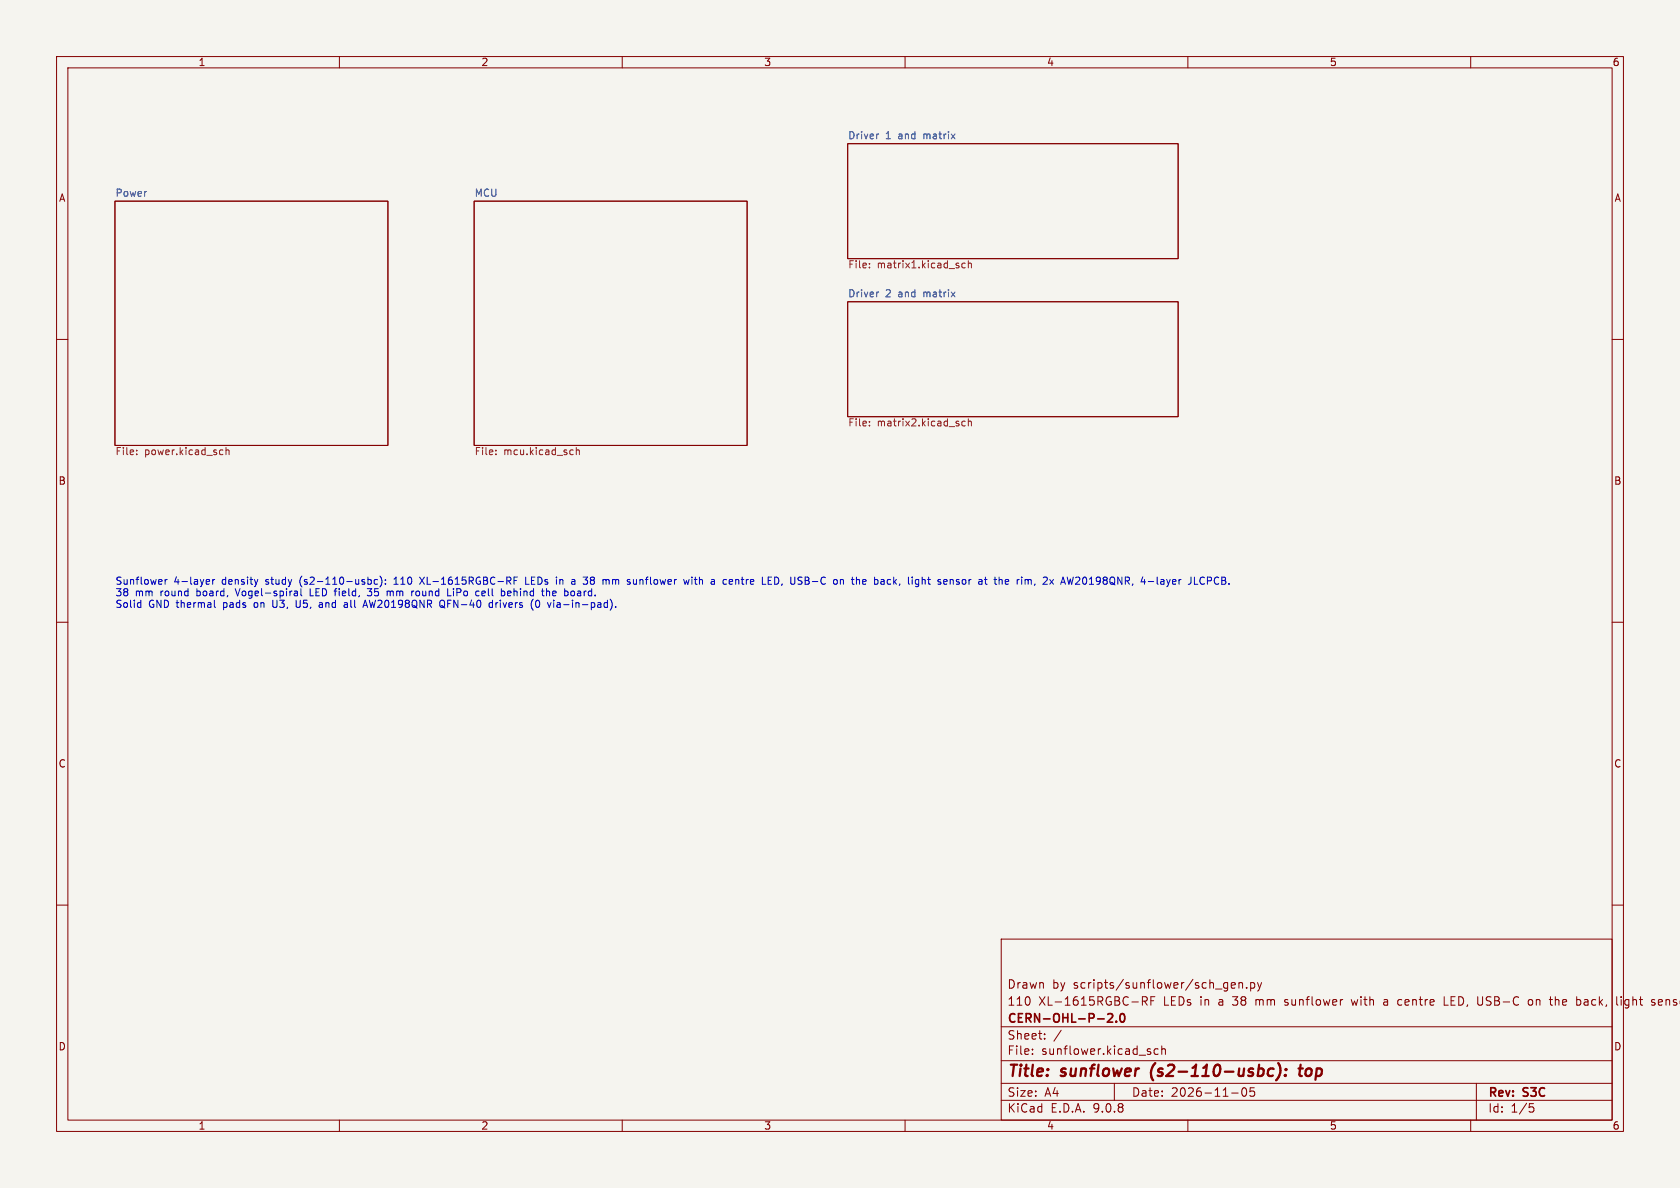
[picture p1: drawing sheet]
<svg xmlns="http://www.w3.org/2000/svg" width="297mm" height="210mm" viewBox="0 0 297 210" stroke-linecap="round" stroke-linejoin="round" font-family="sans-serif">
<path d="M0 0h297v210h-297z" fill="#f5f4ef" stroke="#f5f4ef" stroke-width=".18"/>
<g fill="none" stroke="#840000" stroke-width=".18">
<path d="M10 10h277v190h-277zM12 12h273v186h-273zM60 10v2M110 10v2M160 10v2M210 10v2M260 10v2M20.3 35.6h48.3v43.1h-48.3zM83.8 35.6h48.3v43.1h-48.3zM149.9 25.4h58.4v20.3h-58.4zM149.9 53.3h58.4v20.4h-58.4zM10 60h2"/>
<path d="M285 60h2M10 110h2M285 110h2M10 160h2M177 166h108v32h-108zM202 177l.7-.1 .1-.2-.1-.4-.2-.1h-.5v1.5M202.3 177l.5 .7M203.5 176.9h.5M204.2 176.2h-.7v1.5M217.7 174.2l.7-.1-.1-.3-.4-.1-.2 .2v.7h.6M219 173.8l.2-.1 .4 .1 .1 .9M219 173.7v1"/>
<path d="M220.4 174.6v.1M221.1 173.8l.4-.1 .3 .3v.4l-.1 .2h-.6M221.1 173.7v1.5M222.3 173.7l.4 1M222.7 174.7l-.2 .4-.2 .1M223 173.7l-.3 1M227.1 177.6l.1 .1M227.2 176.8v.3M238.9 176.7l.3 1M245.1 176.7l-.4 .1M245.2 177.1h-.4a.29 .29 0 0 0-.2 .3 .29 .29 0 0 0 .2 .3h.4M247.4 176.7h.3"/>
<path d="M247.4 177.7h.3M255.3 176.2v1.5h.7M270.2 176.8l.3-.1 .4 .1 .1 .6-.2 .2-.3 .1-.3-.1zM275 176.2v1.5M275.2 176.7l-.2 .1M279.4 176.8v.8M280.1 177.2v.4M285 160h2M286.6 176.2v.1M286.6 176.7v1M287.3 176.8v.8M292.4 177.2l.2 .2-.2 .3"/>
<path d="M292.4 176.7l.1 .1M293.7 176.7h-.3l-.2 .2v.7l.5 .1M293.9 177.1l-.7 .1M60 198v2M110 198v2M160 198v2M177 194.5h108M177 191.5h108M177 187.5h108M177 181.5h108M182.5 186.3v.1M182.5 185.5v.1"/>
<path d="M184.7 183.6v.1M184.7 182.8v.1M187.6 182.1l-1.3 2M197 191.5v3M204.7 185.5l-.4-.1-.3 .3v.4l.2 .2h.5M205.4 185.5l.2-.1 .4 .1v.9M205.4 184.9v1.5M210 198v2M217.7 193.2h1.2M219.7 192.4a.81 .81 0 0 0 .3 1.4l.2-.1 .2-.5-.2-.8M221 192.3v.7l.2-.1h.5l.1 .6-.3 .3-.5-.1M260 198v2"/>
<path d="M261 191.5v6.5M270.4 195.1h.7M270.5 195.7h.4l.3 .3-.2 .5-.5 .1"/>
</g>
<path d="M203.5 189.3l.1 1.1M225.2 189a.66 .66 0 0 0-1 .3l-.1 .5 .2 .3 .1 .1 .6-.1M226 187.9a2.32 2.32 0 0 1-.4 3.1M227.2 190l.1 .1-.1 .1M227.2 190l-.1 .1 .1 .1M227.2 190v.2M227.4 189l-.1 .2M227.4 189v.1l-.1 .1M227.4 189l-.1 .1v.1M229.6 188.9h.7M229.9 188.2l-.2 1.7 .1 .2 .4 .1" fill="none" stroke="#840000" stroke-width=".4"/>
<path d="M195.8 179.3l.6-.1 .2 .1 .1 .3-.9 1.1h.9M198.1 179.3l.2-.1a.81 .81 0 0 1 .6 .6 .81 .81 0 0 1-.3 .8l-.1 .1a.81 .81 0 0 1-.4-1.4zM197.3 180.5v.2" fill="none" stroke="#840000" stroke-width=".3"/>
<g fill="none" stroke="#725600" stroke-width=".18">
<path d="M153.7 47.2v.2M153.7 46.6v.1M170.6 46.6l-.3-.1-.3 .3 .2 .5h.4M171.2 46.6l.2-.1 .3 .1v.8M171.2 46.1v1.3M24.2 79.6v.1M39 79.5l.4 .1M40 79.7l.1-.2 .3 .1 .1 .8M40 79.1v1.3M87.7 79.6v.1M101.2 79.5l.1 .1M101.9 79.7l.2-.2 .3 .1v.8"/>
<path d="M101.9 79.1v1.3M153.7 74.5v.1M153.7 75.2v.1M170.6 74.5l-.3-.1-.3 .3 .2 .5h.4M171.2 74v1.3M171.2 74.6l.2-.2 .3 .1v.8M24.2 80.3v.1M39.4 80.3l-.4 .1M87.7 80.3v.1M101.3 80.3l-.1 .1"/>
</g>
<path d="M155.3 23.7l-.2 .1M155.3 51.6l-.2 .1" fill="none" stroke="#006464" stroke-width=".18"/>
<g fill="none" stroke="#0000c2" stroke-width=".18">
<path d="M24.5 106.5l.4 .1M24.9 106.1v1.3M24.9 107.3l-.4 .1M29.2 102.4v.9M29.6 102.4l-.4 .3M36.6 102.4l.4 .1 .1 .2-.7 .2M37 103.2l-.4 .1M37.6 102.4v.9M37.9 106.1v1.1l.2 .2M38 102.4l-.4 .3M41.6 104.1l.4 1.2M45.6 102.4l-.3 .9"/>
<path d="M48.2 106.1v1l.3 .3M52 105.1l.2 .2h.4M52 104.5h.5l.1 .8M52.4 106.1v1l.1 .2 .3 .1M52.6 104.8h-.4l-.2 .2M53.2 104.1v1l.2 .2M54.8 104.1v1.2h.6M56.5 106.6h.4M57 106.8l-.4 .1-.2 .2 .2 .3 .4-.1M60.9 107.3h.5M60.9 106.6h.5v.8M61.4 106.8l-.5 .2"/>
<path d="M64.1 107.4l.5-1.3 .4 1.3M64.3 107h.6M64.9 105.2l.2 .1h.5M64.9 104.1h.8l-.4 .4 .3 .1M65.2 102.4l.3 .1 .2 .2-.1 .5-.4 .1M66.7 102.5l-.3-.1-.3 .3 .2 .5h.4M67.2 101.8a1.46 1.46 0 0 1 0 2M68.1 103.2v.1M68.1 102.5v.1M68.5 104.5h.3l.2 .2M69 104.7v.6M69.2 104.5l-.2 .2"/>
<path d="M69.6 103.3h.8M69.9 102.2l-.3 .2M73 104.5h.2M73.8 104.5l-.3 .2v.4l.3 .2M74.2 102l.8 1.3M75 102l-.8 1.3M78 107.1l.7 .4M78.4 106.2a.81 .81 0 0 1-.1 1.2l-.4-.1M79.1 105.3h.6M80.2 104.5v.8M85.6 104.5h-.2l-.2 .2v.6h.4M85.8 104.8l-.6 .1"/>
<path d="M87.1 106.6l-.4-.1-.2 .3 .1 .5h.5M87.1 106.1v1.3M87.7 106.5v.9M87.9 106.5l-.2 .3M89.1 104.5l.1 .2-.1 .6M90.3 104.5h-.4l-.2 .2 .1 .6h.5M90.3 104.8l-.6 .1M90.9 102.6h.4M91.5 102h-.6v1.3M92.9 102v1.3h.6M94.2 107.8l.1 .1M94.8 106.2a.69 .69 0 0 0 .3 1.2l.2-.1 .1-.4-.1-.7"/>
<path d="M96.6 104.6l.2-.1h.3l.1 .8M96.6 104.1v1.2M98.6 106.9l-.2 .2 .2 .3M98.6 106.5l-.1 .1M99 102.4v.9M99.2 102.4l-.2 .2M101 104.5h.3l.3 .2-.1 .5-.2 .1h-.3M101.5 102.4l.1 .2v.7M101.6 103.2l-.4 .1M101.6 102.7l-.4 .1M107.3 102.4l.4 .2v.7M108.8 107.3v.1"/>
<path d="M112 102.4v.8h.5M121.8 102.4l-.2 .9-.2-.6-.3 .6M122.3 102v.1M122.3 102.4v.9M135.8 103.3h.6M135.8 102.6h.4M135.8 102h.6M137.3 102h-.3v1.3h.3M142.3 102.6h.5M142.8 102h-.5v1.3h.5M148.7 102.4l.4 .2v.7M157.1 102.4l.4 .1"/>
<path d="M157.5 103.2l-.4 .1M163 102.6l.2-.2 .3 .1 .1 .8M163 102v1.3M168.2 102.4l.3 .2v.7M169.1 103.2l.3 .1M169.4 102.4l-.3 .2v.2l.3 .1M175.7 102.4h.5M175.9 102v1.1l.3 .2M176.6 102v1.3M176.8 102.4l-.2 .2M187.5 103.3l.4-1.3 .5 1.3M187.6 102.9h.6"/>
<path d="M188.7 102l.3 1.3M191.8 102a.79 .79 0 0 1 0 1.3M205.4 102.4h.2l.2 .2v.7M205.8 103.2l-.4 .1M205.8 102.7l-.4 .1M206.3 102.4l.3 .9-.3 .4M213.5 102.7l.6-.1 .1-.2-.1-.3-.6-.1v1.3M215.2 102a.64 .64 0 0 0-.5 .6 .64 .64 0 0 0 .5 .7"/>
</g>
<g font-size="2.8" fill="#840000">
<text x="178" y="190.9">Title:</text>
<text x="187.7" y="190.9">sunflower</text>
<text x="204.3" y="190.9">(s2-110-usbc):</text>
<text x="231.4" y="190.9">top</text>
</g>
<g font-size="2.1" fill="#840000">
<text x="178" y="178">110</text>
<text x="178" y="175">Drawn</text>
<text x="183.6" y="178">XL-1615RGBC-RF</text>
<text x="186" y="175">by</text>
<text x="189.8" y="175">scripts/sunflower/sch_gen.py</text>
<text x="205.7" y="178">LEDs</text>
<text x="212.3" y="178">in</text>
<text x="215.7" y="178">a</text>
<text x="218.4" y="178">38</text>
<text x="222.5" y="178">mm</text>
<text x="227.8" y="178">sunflower</text>
<text x="239.8" y="178">with</text>
<text x="245.6" y="178">a</text>
<text x="248.3" y="178">centre</text>
<text x="256.6" y="178">LED, USB-C</text>
<text x="271.8" y="178">on</text>
<text x="275.8" y="178">the</text>
<text x="280.6" y="178">back,</text>
<text x="287.9" y="178">light</text>
<text x="294.2" y="178">sens</text>
<text x="178" y="184">Sheet:</text>
<text x="178" y="181.2">CERN-OHL-P-2.0</text>
<text x="178" y="186.7">File:</text>
<text x="184.1" y="186.7">sunflower.kicad_sch</text>
<text x="178" y="196.9">KiCad</text>
<text x="178" y="194.1">Size:</text>
<text x="184.7" y="194.1">A4</text>
<text x="185.7" y="196.9">E.D.A.</text>
<text x="193.3" y="196.9">9.0.8</text>
<text x="200" y="194.1">Date:</text>
<text x="207" y="194.1">2026-11-05</text>
<text x="263" y="194.3">Rev:</text>
<text x="263" y="196.9">Id:</text>
<text x="267.1" y="196.9">1/5</text>
<text x="269.4" y="194.3">S3C</text>
</g>
<g font-size="1.8" fill="#840000">
<text x="35" y="11.9">1</text>
<text x="85" y="11.9">2</text>
<text x="135" y="11.9">3</text>
<text x="185" y="11.9">4</text>
<text x="235" y="11.9">5</text>
<text x="285" y="11.9">6</text>
<text x="10.3" y="35.9">A</text>
<text x="285.3" y="35.9">A</text>
<text x="10.3" y="85.9">B</text>
<text x="285.3" y="85.9">B</text>
<text x="10.3" y="135.9">C</text>
<text x="285.3" y="135.9">C</text>
<text x="10.3" y="185.9">D</text>
<text x="285.3" y="185.9">D</text>
<text x="35" y="199.9">1</text>
<text x="85" y="199.9">2</text>
<text x="135" y="199.9">3</text>
<text x="185" y="199.9">4</text>
<text x="235" y="199.9">5</text>
<text x="285" y="199.9">6</text>
</g>
<g font-size="1.8" fill="#006464">
<text x="149.9" y="24.7">Driver</text>
<text x="156.5" y="24.7">1</text>
<text x="158.9" y="24.7">and</text>
<text x="163.5" y="24.7">matrix</text>
<text x="20.3" y="34.9">Power</text>
<text x="83.8" y="34.9">MCU</text>
<text x="149.9" y="52.6">Driver</text>
<text x="156.5" y="52.6">2</text>
<text x="158.9" y="52.6">and</text>
<text x="163.5" y="52.6">matrix</text>
</g>
<g font-size="1.8" fill="#725600">
<text x="149.9" y="47.5">File:</text>
<text x="155.1" y="47.5">matrix1.kicad_sch</text>
<text x="149.9" y="75.5">File:</text>
<text x="155.1" y="75.5">matrix2.kicad_sch</text>
<text x="20.3" y="80.5">File:</text>
<text x="25.5" y="80.5">power.kicad_sch</text>
<text x="83.8" y="80.5">File:</text>
<text x="89" y="80.5">mcu.kicad_sch</text>
</g>
<g font-size="1.8" fill="#0000c2">
<text x="20.3" y="103.6">Sunflower</text>
<text x="20.3" y="105.6">38</text>
<text x="20.3" y="107.7">Solid</text>
<text x="23.9" y="105.6">mm</text>
<text x="26.3" y="107.7">GND thermal</text>
<text x="28.5" y="105.6">round</text>
<text x="30.7" y="103.6">4-layer</text>
<text x="35" y="105.6">board,</text>
<text x="39.4" y="103.6">density</text>
<text x="39.7" y="107.7">pads</text>
<text x="42.2" y="105.6">Vogel-spiral</text>
<text x="45.4" y="107.7">on</text>
<text x="47.2" y="103.6">study</text>
<text x="48.9" y="107.7">U3,</text>
<text x="53.2" y="107.7">U5,</text>
<text x="53.4" y="103.6">(s2-110-usbc):</text>
<text x="55.4" y="105.6">LED field,</text>
<text x="57.5" y="107.7">and</text>
<text x="62.1" y="107.7">all</text>
<text x="65.8" y="107.7">AW20198QNR</text>
<text x="66.1" y="105.6">35</text>
<text x="69.7" y="105.6">mm</text>
<text x="70.3" y="103.6">110</text>
<text x="74.2" y="105.6">round</text>
<text x="75.1" y="103.6">XL-1615RGBC-RF</text>
<text x="79.4" y="107.7">QFN-40</text>
<text x="80.8" y="105.6">LiPo</text>
<text x="86" y="105.6">cell</text>
<text x="88.4" y="107.7">drivers</text>
<text x="90.7" y="105.6">behind</text>
<text x="94" y="103.6">LEDs</text>
<text x="95.9" y="107.7">(0</text>
<text x="98.1" y="105.6">the</text>
<text x="99.2" y="107.7">via-in-pad).</text>
<text x="99.6" y="103.6">in</text>
<text x="102.3" y="105.6">board.</text>
<text x="102.5" y="103.6">a</text>
<text x="104.8" y="103.6">38</text>
<text x="108.4" y="103.6">mm</text>
<text x="113" y="103.6">sunflower</text>
<text x="123.2" y="103.6">with</text>
<text x="128.2" y="103.6">a</text>
<text x="130.5" y="103.6">centre</text>
<text x="137.6" y="103.6">LED,</text>
<text x="142.9" y="103.6">USB-C</text>
<text x="150.7" y="103.6">on</text>
<text x="154.1" y="103.6">the</text>
<text x="158.3" y="103.6">back,</text>
<text x="164.5" y="103.6">light</text>
<text x="169.9" y="103.6">sensor</text>
<text x="177.3" y="103.6">at</text>
<text x="180.4" y="103.6">the</text>
<text x="184.5" y="103.6">rim,</text>
<text x="189.4" y="103.6">2x</text>
<text x="192.8" y="103.6">AW20198QNR,</text>
<text x="207.1" y="103.6">4-layer</text>
<text x="215.7" y="103.6">JLCPCB.</text>
</g>
</svg>
